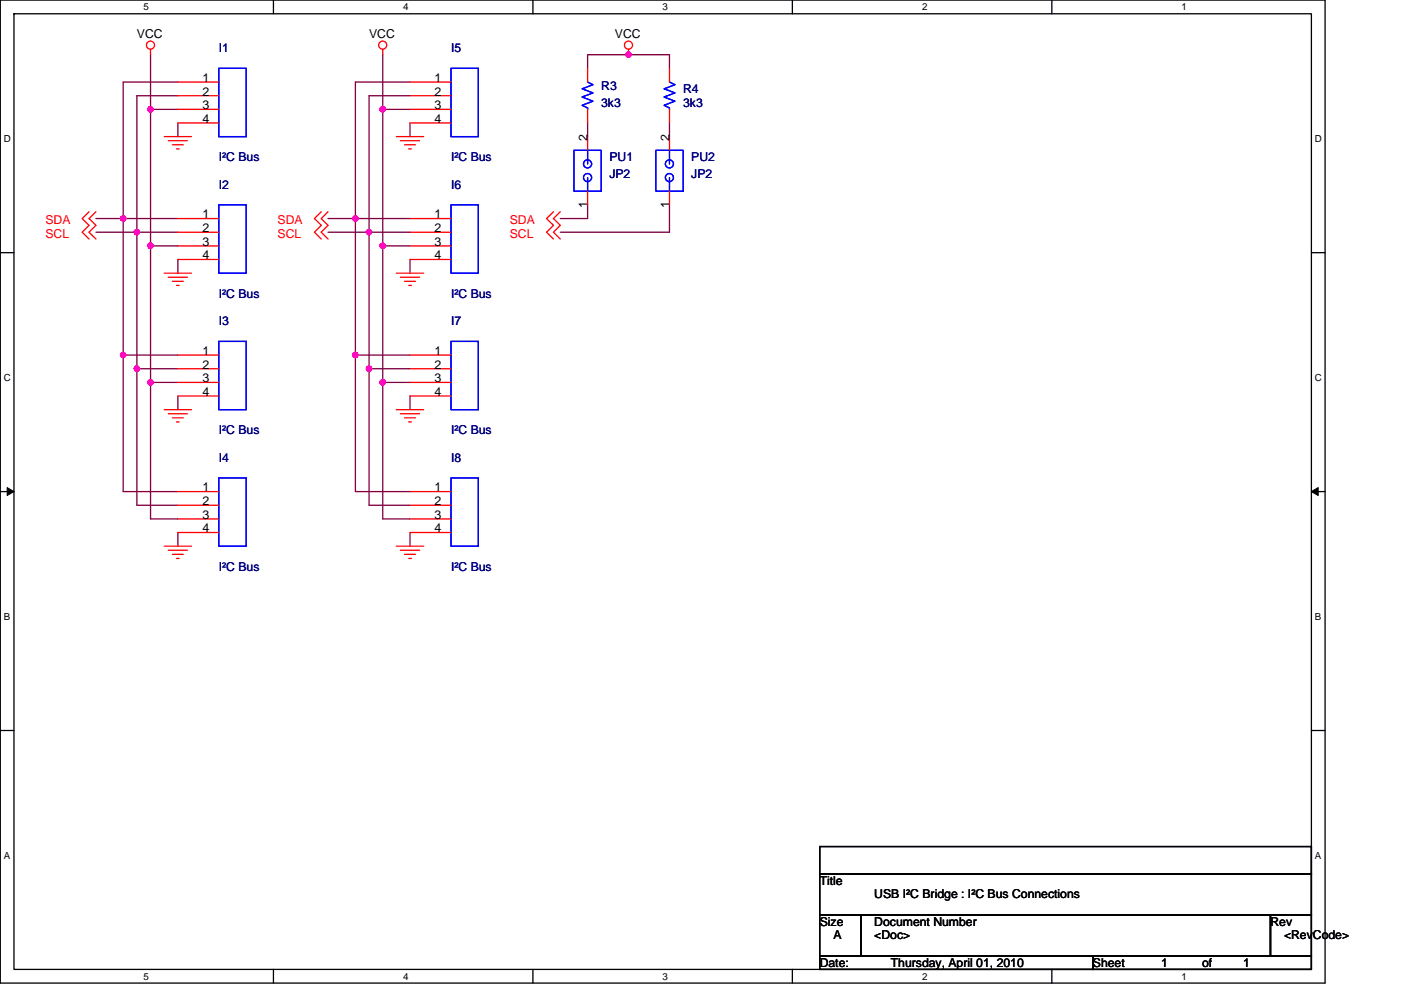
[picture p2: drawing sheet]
<svg xmlns="http://www.w3.org/2000/svg" width="297mm" height="210mm" viewBox="0 0 297 210" stroke-linecap="round" stroke-linejoin="round" font-family="sans-serif">
<path d="M.1 0h280.8v208.5h-280.8zM3 2.9h275v202.7h-275z" fill="none" stroke="#000" stroke-width=".28"/>
<g fill="#fff">
<path d="M30.5 .3h1.1v2.3h-1.1z"/>
<path d="M30.5 205.9h1.1v2.3h-1.1z"/>
</g>
<path d="M58 0v2.9M58 205.6v2.9" fill="none" stroke="#000" stroke-width=".28"/>
<g fill="#fff">
<path d="M85.5 .3h1.1v2.3h-1.1z"/>
<path d="M85.5 205.9h1.1v2.3h-1.1z"/>
</g>
<path d="M113 0v2.9M113 205.6v2.9" fill="none" stroke="#000" stroke-width=".28"/>
<g fill="#fff">
<path d="M140.5 .3h1.1v2.3h-1.1z"/>
<path d="M140.5 205.9h1.1v2.3h-1.1z"/>
</g>
<path d="M168 0v2.9M168 205.6v2.9" fill="none" stroke="#000" stroke-width=".28"/>
<g fill="#fff">
<path d="M195.5 .3h1.2v2.3h-1.2z"/>
<path d="M195.5 205.9h1.2v2.3h-1.2z"/>
</g>
<path d="M223 0v2.9M223 205.6v2.9" fill="none" stroke="#000" stroke-width=".28"/>
<g fill="#fff">
<path d="M250.5 .3h1.2v2.3h-1.2z"/>
<path d="M250.5 205.9h1.2v2.3h-1.2z"/>
<path d="M.8 28.3h1.5v2.3h-1.5z"/>
<path d="M278.8 28.3h1.5v2.3h-1.5z"/>
<path d="M.8 78.9h1.5v2.3h-1.5z"/>
<path d="M278.8 78.9h1.5v2.3h-1.5z"/>
</g>
<path d="M.1 53.6h2.9M278 53.6h2.9" fill="none" stroke="#000" stroke-width=".28"/>
<g fill="#fff">
<path d="M.8 129.6h1.4v2.3h-1.4z"/>
<path d="M278.8 129.6h1.4v2.3h-1.4z"/>
</g>
<path d="M.1 104.3h2.9M278 104.3h2.9" fill="none" stroke="#000" stroke-width=".28"/>
<path d="M1.5 103.4l1.5 .9-1.5 .8zM278 104.3l1.5-.9v1.7z" fill="#000" stroke="#000" stroke-width=".21"/>
<g fill="#fff">
<path d="M.8 180.3h1.4v2.3h-1.4z"/>
<path d="M278.8 180.3h1.4v2.3h-1.4z"/>
</g>
<path d="M.1 154.9h2.9M278 154.9h2.9M173.8 179.6h104.2v5.7h-104.2zM173.8 194h8.7v8.7h-8.7zM173.8 185.3h104.2v8.7h-104.2zM182.5 194h86.9v8.7h-86.9zM269.4 194h8.6v8.7h-8.6zM173.8 202.7h57.9v2.9h-57.9zM231.7 202.7h46.3v2.9h-46.3z" fill="none" stroke="#000" stroke-width=".28"/>
<g fill="none" stroke="#800040" stroke-width=".28">
<path d="M31.9 11.6v11.6M37.7 17.4h-11.6v29M81.1 11.6v11.6M86.9 17.4h-11.5v29M124.6 14.5v-2.9h17.3v2.9M31.9 23.2v29M31.9 23.2h5.8M37.7 26.1v2.9M37.7 20.3h-8.7v29M81.1 23.2v29M81.1 23.2h5.8M86.9 20.3h-8.7v29"/>
<path d="M86.9 26.1v2.9M124.6 26.1v2.9M141.9 26.1v2.9M20.3 46.4h5.8M20.3 49.3h8.7M26.1 46.4v28.9M26.1 46.4h11.6M29 49.3v28.9M29 49.3h8.7M31.9 52.2v28.9M31.9 52.2h5.8M37.7 55v2.9"/>
<path d="M69.6 49.3h8.6M69.6 46.4h5.8M75.4 46.4h11.5M75.4 46.4v28.9M78.2 49.3h8.7M78.2 49.3v28.9M81.1 52.2h5.8M81.1 52.2v28.9M86.9 55v2.9M124.6 43.5v2.9h-5.8M141.9 43.5v5.8h-23.1M26.1 75.3h11.6"/>
<path d="M26.1 75.3v29h11.6M29 78.2h8.7M29 78.2v29h8.7M75.4 75.3v29h11.5M75.4 75.3h11.5M78.2 78.2v29h8.7M78.2 78.2h8.7M31.9 81.1v29h5.8M31.9 81.1h5.8M37.7 84v2.9M81.1 81.1v29h5.8M81.1 81.1h5.8"/>
<path d="M86.9 84v2.9M37.7 112.9v2.9M86.9 112.9v2.9"/>
</g>
<g fill="#f0f" stroke="#f0f" stroke-width=".28">
<circle cx="31.9" cy="23.2" r=".57"/>
<circle cx="29" cy="49.2" r=".57"/>
<circle cx="26.1" cy="46.3" r=".57"/>
<circle cx="31.9" cy="81.1" r=".57"/>
<circle cx="29" cy="78.2" r=".57"/>
<circle cx="31.9" cy="52.1" r=".57"/>
<circle cx="26.1" cy="75.3" r=".57"/>
<circle cx="81.1" cy="23.2" r=".57"/>
<circle cx="78.2" cy="49.2" r=".57"/>
<circle cx="75.3" cy="46.3" r=".57"/>
<circle cx="81.1" cy="81.1" r=".57"/>
<circle cx="78.2" cy="78.2" r=".57"/>
<circle cx="81.1" cy="52.1" r=".57"/>
<circle cx="75.3" cy="75.3" r=".57"/>
<circle cx="133.2" cy="11.6" r=".57"/>
</g>
<g fill="none" stroke="#f00" stroke-width=".28">
<path d="M31.9 10.5v1.1M37.7 17.4h8.7M81.1 10.5v1.1M86.9 17.4h8.7M124.6 14.5v2.9M133.3 10.5v1.1M141.9 14.5v2.9M34.8 29h5.8M35.7 29.8h4M36.6 30.7h2.3M37.4 31.6h.6M37.7 20.3h8.7"/>
<path d="M37.7 23.2h8.7M37.7 26.1h8.7M84 29h5.8M84.9 29.8h4.1M85.8 30.7h2.3M86.7 31.6h.5M86.9 20.3h8.7M86.9 23.2h8.7M86.9 26.1h8.7M124.6 23.2v2.9M124.6 29v2.9M141.9 23.2v2.9"/>
<path d="M141.9 29v2.9M18.9 44.9l-1.5 1.5 1.5 1.4-1.5 1.5 1.5 1.4M20.3 44.9l-1.4 1.5 1.4 1.4-1.4 1.5 1.4 1.4M34.8 57.9h5.8M35.7 58.8h4M36.6 59.7h2.3M37.7 46.4h8.7M37.7 49.3h8.7M37.7 52.2h8.7M37.7 55h8.7M68.1 44.9l-1.4 1.5 1.4 1.4-1.4 1.5 1.4 1.4M69.6 44.9l-1.5 1.5 1.5 1.4-1.5 1.5 1.5 1.4"/>
<path d="M84 57.9h5.8M84.9 58.8h4.1M85.8 59.7h2.3M86.9 46.4h8.7M86.9 49.3h8.7M86.9 52.2h8.7M86.9 55h8.7M117.3 44.9l-1.4 1.5 1.4 1.4-1.4 1.5 1.4 1.4M118.8 44.9l-1.5 1.5 1.5 1.4-1.5 1.5 1.5 1.4M124.6 40.6v2.9M141.9 40.6v2.9M37.4 60.5h.6"/>
<path d="M37.7 75.3h8.7M37.7 78.2h8.7M86.7 60.5h.5M86.9 75.3h8.7M86.9 78.2h8.7M34.8 86.9h5.8M35.7 87.8h4M36.6 88.6h2.3M37.4 89.5h.6M37.7 81.1h8.7M37.7 84h8.7M84 86.9h5.8"/>
<path d="M84.9 87.8h4.1M85.8 88.6h2.3M86.7 89.5h.5M86.9 81.1h8.7M86.9 84h8.7M34.8 115.8h5.8M35.7 116.7h4M36.6 117.6h2.3M37.4 118.4h.6M37.7 104.3h8.7M37.7 107.2h8.7M37.7 110.1h8.7"/>
<path d="M37.7 112.9h8.7M84 115.8h5.8M84.9 116.7h4.1M85.8 117.6h2.3M86.7 118.4h.5M86.9 104.3h8.7M86.9 107.2h8.7M86.9 110.1h8.7M86.9 112.9h8.7"/>
<circle cx="31.9" cy="9.6" r=".86"/>
<circle cx="81.1" cy="9.6" r=".86"/>
<circle cx="133.3" cy="9.6" r=".86"/>
</g>
<g fill="none" stroke="#00f" stroke-width=".28">
<path d="M46.4 14.5h5.8v14.5h-5.8zM95.6 14.5h5.8v14.5h-5.8zM124.6 17.4l1.1 .6-2.3 .8 2.3 .9-2.3 .9 2.3 .9-2.3 .8 1.2 .6v.3M141.9 17.4l1.2 .6-2.3 .8 2.3 .9-2.3 .9 2.3 .9-2.3 .8 1.1 .6v.3M121.7 31.9h5.8v8.7h-5.8zM124.6 37.7v2.9M124.6 31.9v2.9M139.1 31.9h5.7v8.7h-5.7zM141.9 37.7v2.9M141.9 31.9v2.9M46.4 43.5h5.8v14.4h-5.8zM95.6 43.5h5.8v14.4h-5.8z"/>
<path d="M46.4 72.4h5.8v14.5h-5.8zM95.6 72.4h5.8v14.5h-5.8zM46.4 101.4h5.8v14.4h-5.8zM95.6 101.4h5.8v14.4h-5.8z"/>
<circle cx="124.6" cy="34.8" r=".86"/>
<circle cx="124.6" cy="37.7" r=".86"/>
<circle cx="141.9" cy="34.8" r=".86"/>
<circle cx="141.9" cy="37.7" r=".86"/>
</g>
<g font-size="2.6">
<text x="29" y="8.1">VCC</text>
<text x="78.2" y="8.1">VCC</text>
<text x="130.4" y="8.1">VCC</text>
<text x="42.9" y="17.4">1</text>
<text x="92.1" y="17.4">1</text>
<text x="42.9" y="20.3">2</text>
<text x="42.9" y="23.2">3</text>
<text x="92.1" y="20.3">2</text>
<text x="92.1" y="23.2">3</text>
<text x="42.9" y="26.1">4</text>
<text x="92.1" y="26.1">4</text>
<text x="124.6" y="29.8" transform="rotate(-90 124.6 29.8)">2</text>
<text x="141.9" y="29.8" transform="rotate(-90 141.9 29.8)">2</text>
<text x="42.9" y="46.3">1</text>
<text x="92.1" y="46.3">1</text>
<text x="124.6" y="44" transform="rotate(-90 124.6 44)">1</text>
<text x="141.9" y="44" transform="rotate(-90 141.9 44)">1</text>
<text x="42.9" y="49.2">2</text>
<text x="42.9" y="52.1">3</text>
<text x="92.1" y="49.2">2</text>
<text x="92.1" y="52.1">3</text>
<text x="42.9" y="55">4</text>
<text x="92.1" y="55">4</text>
<text x="42.9" y="75.3">1</text>
<text x="92.1" y="75.3">1</text>
<text x="42.9" y="78.2">2</text>
<text x="42.9" y="81.1">3</text>
<text x="42.9" y="84">4</text>
<text x="92.1" y="78.2">2</text>
<text x="92.1" y="81.1">3</text>
<text x="92.1" y="84">4</text>
<text x="42.9" y="104.2">1</text>
<text x="42.9" y="107.1">2</text>
<text x="92.1" y="104.2">1</text>
<text x="92.1" y="107.1">2</text>
<text x="42.9" y="110">3</text>
<text x="42.9" y="112.9">4</text>
<text x="92.1" y="110">3</text>
<text x="92.1" y="112.9">4</text>
<text x="173.8" y="187.7">Title</text>
<text x="185.4" y="190.6">USB I²C Bridge : I²C Bus Connections</text>
<text x="173.8" y="196.4">Size</text>
<text x="185.4" y="196.4">Document Number</text>
<text x="269.4" y="196.4">Rev</text>
<text x="176.7" y="199.3">A</text>
<text x="185.4" y="199.3">&lt;Doc&gt;</text>
<text x="272.2" y="199.3">&lt;RevCode&gt;</text>
<text x="173.8" y="205">Date:</text>
<text x="188.9" y="205">Thursday, April 01, 2010</text>
<text x="231.7" y="205">Sheet</text>
<text x="246.2" y="205">1</text>
<text x="254.9" y="205">of</text>
<text x="263.6" y="205">1</text>
</g>
<g font-size="2.6" fill="#000080">
<text x="46.4" y="11">I1</text>
<text x="95.6" y="11">I5</text>
<text x="127.5" y="19.2">R3</text>
<text x="127.5" y="22.6">3k3</text>
<text x="144.8" y="19.7">R4</text>
<text x="144.8" y="22.6">3k3</text>
<text x="46.4" y="34.2">I²C Bus</text>
<text x="95.6" y="34.2">I²C Bus</text>
<text x="129.2" y="34.2">PU1</text>
<text x="146.6" y="34.2">PU2</text>
<text x="46.4" y="40">I2</text>
<text x="95.6" y="40">I6</text>
<text x="129.2" y="37.7">JP2</text>
<text x="146.6" y="37.7">JP2</text>
<text x="46.4" y="63.2">I²C Bus</text>
<text x="95.6" y="63.2">I²C Bus</text>
<text x="46.4" y="69">I3</text>
<text x="95.6" y="69">I7</text>
<text x="46.4" y="92.1">I²C Bus</text>
<text x="95.6" y="92.1">I²C Bus</text>
<text x="46.4" y="97.9">I4</text>
<text x="95.6" y="97.9">I8</text>
<text x="46.4" y="121.1">I²C Bus</text>
<text x="95.6" y="121.1">I²C Bus</text>
</g>
<g font-size="2.6" fill="#f00">
<text x="9.6" y="47.5">SDA</text>
<text x="58.8" y="47.5">SDA</text>
<text x="108.1" y="47.5">SDA</text>
<text x="9.6" y="50.4">SCL</text>
<text x="58.8" y="50.4">SCL</text>
<text x="108.1" y="50.4">SCL</text>
</g>
<g font-size="2.1">
<text x="30.5" y="2.2">5</text>
<text x="85.5" y="2.2">4</text>
<text x="140.5" y="2.2">3</text>
<text x="195.5" y="2.2">2</text>
<text x="250.5" y="2.2">1</text>
<text x=".8" y="30.1">D</text>
<text x="278.8" y="30.1">D</text>
<text x=".8" y="80.8">C</text>
<text x="278.8" y="80.8">C</text>
<text x=".8" y="131.4">B</text>
<text x="278.8" y="131.4">B</text>
<text x=".8" y="182.1">A</text>
<text x="278.8" y="182.1">A</text>
<text x="30.5" y="207.8">5</text>
<text x="85.5" y="207.8">4</text>
<text x="140.5" y="207.8">3</text>
<text x="195.5" y="207.8">2</text>
<text x="250.5" y="207.8">1</text>
</g>
</svg>
